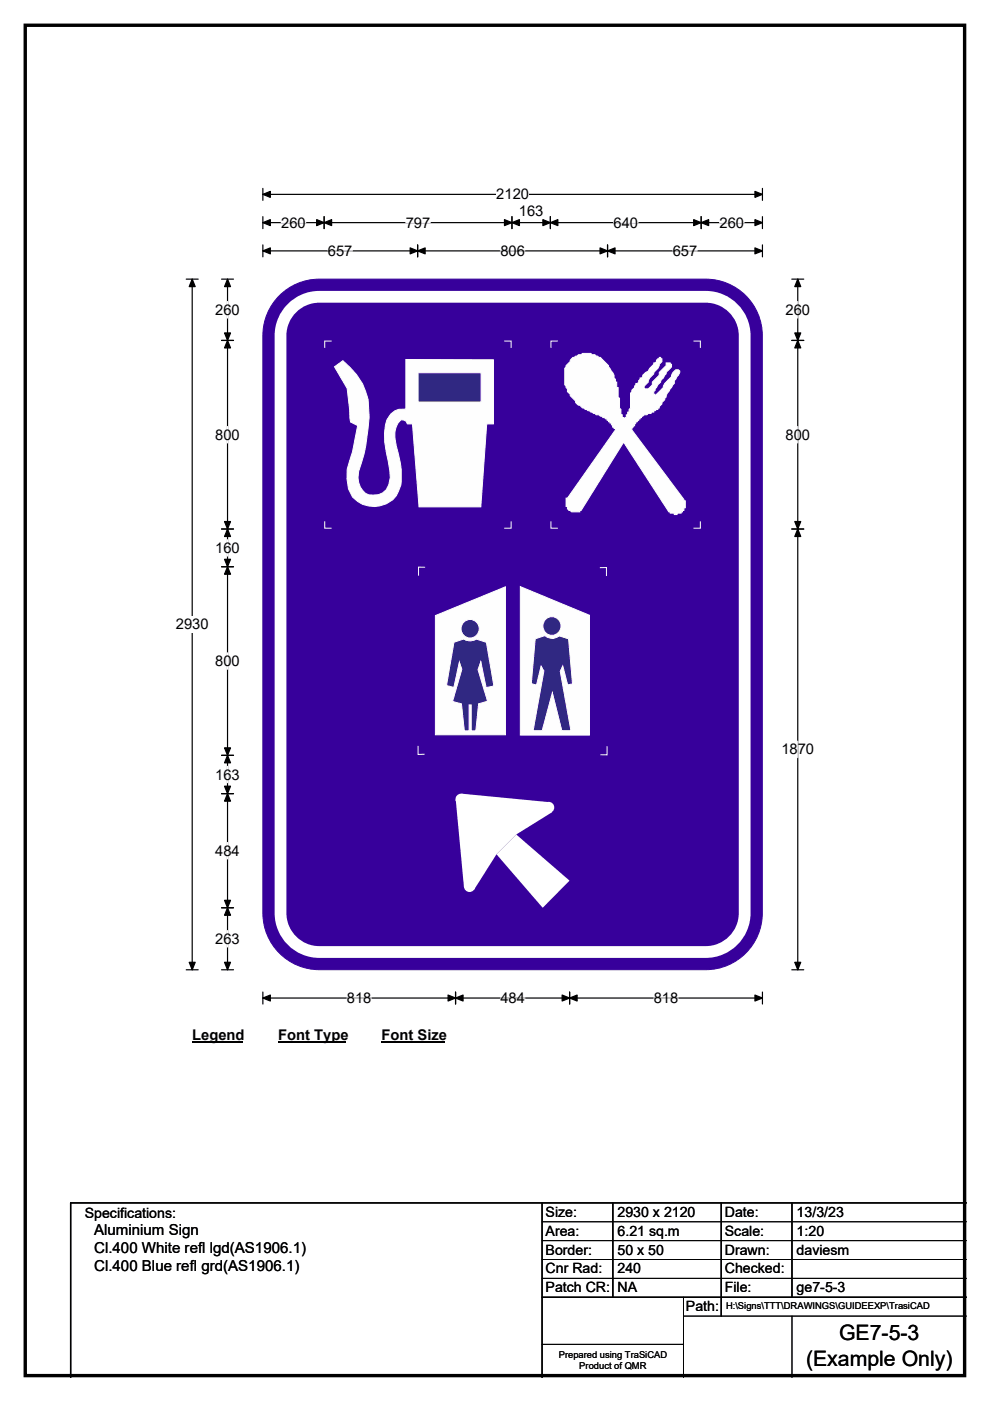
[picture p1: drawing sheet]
<svg xmlns="http://www.w3.org/2000/svg" width="210mm" height="297mm" viewBox="0 0 210 297" stroke-linecap="round" stroke-linejoin="round" font-family="sans-serif">
<path d="M5.4 5.4h199.2v286.3h-199.2z" fill="none" stroke="#000" stroke-width=".72"/>
<path d="M55.8 39.9v2.6M161.7 39.9v2.6M55.8 41.2h105.9" fill="none" stroke="#000" stroke-width=".25"/>
<path d="M55.8 41.2l1.5-.6v1.2zM160.1 40.6l1.6 .6-1.6 .6z" fill="#000" stroke="#000" stroke-width=".25"/>
<path d="M105.3 39.5h6.9v3.5h-6.9z" fill="#fff"/>
<g fill="none" stroke="#000" stroke-width=".25">
<path d="M39.5 59.2h2.5M40.8 59.2v146.4M55.8 47.2h105.9M55.8 45.9v2.6M55.8 51.9v2.6M55.8 53.2h105.9M68.7 45.9v2.6M88.6 51.9v2.6M108.6 45.9v2.6M116.7 45.9v2.6M128.9 51.9v2.6M148.7 45.9v2.6"/>
<path d="M161.7 45.9v2.6M161.7 51.9v2.6M39.5 205.6h2.5M55.8 210.3v2.6M55.8 211.6h105.9M96.6 210.3v2.6M120.8 210.3v2.6M161.7 210.3v2.6"/>
</g>
<g fill="#000" stroke="#000" stroke-width=".25">
<path d="M40.8 59.2l.6 1.6h-1.3zM55.8 47.2l1.5-.6v1.2zM55.8 53.2l1.5-.6v1.2zM68.7 47.2l1.6-.6v1.2zM67.2 46.6l1.5 .6-1.5 .6zM88.6 53.2l1.6-.6v1.2zM87 52.6l1.6 .6-1.6 .6zM107 46.6l1.6 .6-1.6 .6zM108.6 47.2l1.6-.6v1.2zM115.1 46.6l1.6 .6-1.6 .6zM116.7 47.2l1.6-.6v1.2zM127.3 52.6l1.6 .6-1.6 .6z"/>
<path d="M128.9 53.2l1.6-.6v1.2zM147.1 46.6l1.6 .6-1.6 .6zM148.7 47.2l1.6-.6v1.2zM160.1 46.6l1.6 .6-1.6 .6zM160.1 52.6l1.6 .6-1.6 .6zM40.1 204h1.3l-.6 1.6zM55.8 211.6l1.5-.6v1.2zM96.6 211.6l1.6-.6v1.2zM95 211l1.6 .6-1.6 .6zM119.2 211l1.6 .6-1.6 .6zM120.8 211.6l1.6-.6v1.2zM160.1 211l1.6 .6-1.6 .6z"/>
</g>
<path d="M59.6 47.2h5.3M69.6 53.2h5.2M86.1 47.2h5.2M106.1 53.2h5.2M130.1 47.2h5.2M142.7 53.2h5.2M152.6 47.2h5.2M73.6 211.6h5.2M106.1 211.6h5.2M138.7 211.6h5.2" fill="none" stroke="#fff" stroke-width=".25"/>
<path d="M37.3 130.7h6.9v3.5h-6.9z" fill="#fff"/>
<g fill="none" stroke="#000" stroke-width=".25">
<path d="M47 59.2h2.5M48.3 59.2v146.4M167.9 59.2h2.6M169.2 59.2v146.4M47 72.2h2.5M167.9 72.2h2.6M47 112.2h2.5M167.9 112.2h2.6M47 120.2h2.5M47 160.1h2.5M47 168.3h2.5M47 192.5h2.5"/>
<path d="M47 205.6h2.5M167.9 205.6h2.6"/>
</g>
<g fill="#000" stroke="#000" stroke-width=".25">
<path d="M48.3 59.2l.6 1.6h-1.3zM169.2 59.2l.6 1.6h-1.2zM48.3 72.2l.6 1.6h-1.3zM47.6 70.6h1.3l-.6 1.6zM169.2 72.2l.6 1.6h-1.2zM168.6 70.6h1.2l-.6 1.6zM47.6 110.6h1.3l-.6 1.6zM48.3 112.2l.6 1.5h-1.3zM168.6 110.6h1.2l-.6 1.6zM169.2 112.2l.6 1.5h-1.2zM47.6 118.6h1.3l-.6 1.6zM48.3 120.2l.6 1.6h-1.3z"/>
<path d="M47.6 158.6h1.3l-.6 1.5zM48.3 160.1l.6 1.6h-1.3zM47.6 166.7h1.3l-.6 1.6zM48.3 168.3l.6 1.6h-1.3zM47.6 190.9h1.3l-.6 1.6zM48.3 192.5l.6 1.6h-1.3zM47.6 204h1.3l-.6 1.6zM168.6 204h1.2l-.6 1.6z"/>
</g>
<path d="M48.3 63.9v3.5M169.2 63.9v3.5M48.3 90.4v3.5M169.2 90.4v3.5M48.3 114.4v3.5M48.3 138.4v3.5M169.2 157.1v3.5M48.3 162.5v3.4M48.3 178.6v3.5M48.3 197.3v3.5" fill="none" stroke="#fff" stroke-width=".25"/>
<path d="M40.8 217.6h10.7v3.5h-10.7z" fill="#fff"/>
<path d="M40.8 220.9h10.7" fill="none" stroke="#000" stroke-width=".32"/>
<path d="M59 217.6h14.4v3.5h-14.4z" fill="#fff"/>
<path d="M59 220.9h14.4" fill="none" stroke="#000" stroke-width=".32"/>
<path d="M80.9 217.6h13.5v3.5h-13.5z" fill="#fff"/>
<path d="M80.9 220.9h13.5" fill="none" stroke="#000" stroke-width=".32"/>
<path d="M59.3 62.7a11.9 11.9 0 0 1 8.4-3.5h82a12 12 0 0 1 12 12v122.4a12 12 0 0 1-12 12h-82a12 12 0 0 1-11.9-12v-122.4a11.9 11.9 0 0 1 3.5-8.5z" fill-rule="evenodd" fill="#37009b" stroke="#37009b" stroke-width=".21"/>
<path d="M61.9 65.3a8.2 8.2 0 0 1 5.8-2.4h82a8.2 8.2 0 0 1 8.2 8.3v122.4a8.3 8.3 0 0 1-8.2 8.2h-82a8.2 8.2 0 0 1-8.2-8.2v-122.4a8.2 8.2 0 0 1 2.4-5.9z" fill="none" stroke="#fff" stroke-width="2.5"/>
<g fill="#fff">
<path d="M105.3 181.1l4.2-4.2 11.3 9.8-5.7 5.8z"/>
<path d="M97.9 168.3l18.6 1.8 .6 2.1-7.6 4.7-4.2 4.2-4.7 7.5-2.2-.5-1.7-18.5z" fill-rule="evenodd"/>
<circle cx="116.4" cy="171.2" r="1.19"/>
<circle cx="97.8" cy="169.5" r="1.19"/>
<circle cx="99.6" cy="187.9" r="1.19"/>
</g>
<path d="M70.3 72.3h-1.4v1.5M107 72.3h1.4v1.5M68.9 110.5v1.5h1.4M108.4 110.5v1.5h-1.4" fill="none" stroke="#fefefe" stroke-width=".21"/>
<path d="M71 77.8l1.7-1.3a14.8 14.8 0 0 1 5.4 8.2 36 36 0 0 1-2 15.2 4.1 4.1 0 0 0 2.1 5 3.6 3.6 0 0 0 4.6-3.7l-.1-1.4a42 42 0 0 1-1.1-8 5 5 0 0 1 2.2-4.7l.8-.3 1.5-.1v-10.5l18.6 .1v13.6h-1.5l-1.2 17.6h-13.1l-1.4-17.6h-1.1l-.3-.6-.5-.3h-.6a4.3 4.3 0 0 0-1.2 3.8l.2 1.7a20.3 20.3 0 0 1 1 8.3 5.9 5.9 0 0 1-9.1 3.5l-1.1-.9a8.9 8.9 0 0 1-.7-7.5l.7-2.1 1.1-5.6-1.5-.7-.8-7.1z" fill-rule="evenodd" fill="#fefefe" stroke="#fefefe" stroke-width=".21"/>
<path d="M88.7 79h13.3v6.2h-13.3z" fill-rule="evenodd" fill="#302882" stroke="#fefefe" stroke-width=".21"/>
<path d="M121.2 76.1l1.5-.9h.6l.2-.3h1.8l.3 .3h.6l.2 .3 .9 .3 1.8 1.7v.3l.3 .3a3.4 3.4 0 0 1 .8 2l.3 .3v.6h.3v1.2h.3v2l.3 .3v2l.3 .3v1.1h.3v.6h.3v.3h.3v-.3h.2v-.6h.3v-.5h.3v-.6l.3-.3v-3.2h.3v-.6l.6-.5 .3-.9h.3l.3-.3 .3-.9h.3l.2-.3v-.3l1.2-.8 .3-.6 .9-.9v-.3h.3l.5-.8h.3v-.3h.3v.3h.3v.6l-.6 .5-.3 .9-.8 .9v.3l-.3 .2a2 2 0 0 0-.9 1.5l-.9 .9v.5h.9l.3-.2 .6-.6v-.6l1.4-1.5v-.5l1.5-1.5v-.6h.9v.3h.2v.6l-1.1 1.2v.3l-1.2 1.4v.3l-1.1 1.4v.3l-.3 .3v.6h.3v.3h.2v-.3l1.5-1.4a4.8 4.8 0 0 1 1.7-2.4 1.45 1.45 0 0 1 1.5-1.4l.3 .3v.3l-1.2 1.7v.6l-1.4 2-.3 .9-.3 .3v.3l-.6 .5v.3l-.6 .6v.3h-.3v.3l-.8 .3v.3h-.6v.3h-.6l-.3 .2h-.6l-.3 .3h-.2v.3h-.3v.3h-.3v.3h-.3v.3h-.3l-.3 .9h-.3l-.3 .8 11.1 14.8v.3h.3v1.5h-.3v.5h-.3v.3h-.3v.3h-.9v.3h-.6v-.3h-.8v-.3h-.3l-9.6-14.8-9 14.5h-.3v.3h-1.8l-.3-.3h-.3v-.3h-.2v-.5h-.3v-1.8h.3l10.1-14.5v-.3h-.3v-.2h-.3l-.2-.9h-.3v-.3h-.3v-.3h-.3v-.3l-.9-.3-.9-.6h-.6l-.2-.2-.9-.3-.3-.3-.9-.3-.3-.3h-.3l-.5-.6a1 1 0 0 1-.9-.9l-1.2-1.1v-.3l-.5-.6v-.6l-.6-.8v-3.5l.3-.3v-.3l.8-.8v-.3z" fill-rule="evenodd" fill="#fefefe"/>
<path d="M118.3 72.3h-1.4v1.5M121.2 76.1l1.5-.9h.6l.2-.3h1.8l.3 .3h.6l.2 .3 .9 .3 1.8 1.7v.3l.3 .3a3.4 3.4 0 0 1 .8 2l.3 .3v.6h.3v1.2h.3v2l.3 .3v2l.3 .3v1.1h.3v.6h.3v.3h.3v-.3h.2v-.6h.3v-.5h.3v-.6l.3-.3v-3.2h.3v-.6l.6-.5 .3-.9h.3l.3-.3 .3-.9h.3l.2-.3v-.3l1.2-.8 .3-.6 .9-.9v-.3h.3l.5-.8h.3v-.3h.3v.3h.3v.6l-.6 .5-.3 .9-.8 .9v.3l-.3 .2a2 2 0 0 0-.9 1.5l-.9 .9v.5h.9l.3-.2 .6-.6v-.6l1.4-1.5v-.5l1.5-1.5v-.6h.9v.3h.2v.6l-1.1 1.2v.3l-1.2 1.4v.3l-1.1 1.4v.3l-.3 .3v.6h.3v.3h.2v-.3l1.5-1.4a4.8 4.8 0 0 1 1.7-2.4 1.45 1.45 0 0 1 1.5-1.4l.3 .3v.3l-1.2 1.7v.6l-1.4 2-.3 .9-.3 .3v.3l-.6 .5v.3l-.6 .6v.3h-.3v.3l-.8 .3v.3h-.6v.3h-.6l-.3 .2h-.6l-.3 .3h-.2v.3h-.3v.3h-.3v.3h-.3v.3h-.3l-.3 .9h-.3l-.3 .8 11.1 14.8v.3h.3v1.5h-.3v.5h-.3v.3h-.3v.3h-.9v.3h-.6v-.3h-.8v-.3h-.3l-9.6-14.8-9 14.5h-.3v.3h-1.8l-.3-.3h-.3v-.3h-.2v-.5h-.3v-1.8h.3l10.1-14.5v-.3h-.3v-.2h-.3l-.2-.9h-.3v-.3h-.3v-.3h-.3v-.3l-.9-.3-.9-.6h-.6l-.2-.2-.9-.3-.3-.3-.9-.3-.3-.3h-.3l-.5-.6a1 1 0 0 1-.9-.9l-1.2-1.1v-.3l-.5-.6v-.6l-.6-.8v-3.5l.3-.3v-.3l.8-.8v-.3zM147.1 72.3h1.4v1.5M116.9 110.5v1.5h1.4M148.5 110.5v1.5h-1.4M90.2 120.3l-1.4-.1v1.8M127.2 120.4l1.4-.1v1.8M88.7 158.1v1.9l1.4-.1M128.8 158.2v1.8h-1.5" fill="none" stroke="#fefefe" stroke-width=".21"/>
<g fill="#fefefe" stroke="#fefefe" stroke-width=".21">
<path d="M92.4 130.5l14.8-6.1v31.4h-14.8z" fill-rule="evenodd"/>
<path d="M110.4 124.4l14.6 6.1v25.4h-14.6z" fill-rule="evenodd"/>
</g>
<g fill="#302882" stroke="#fefefe" stroke-width=".21">
<path d="M96.3 136.2l2.1-.7 .8 .3a2.66 2.66 0 0 0 1.8-.3l2.2 .7 1.6 9.2-1.7 .4-1.1-5.5-.6 1.7 2 6.7-1.9 .5-.6 5.8h-1v-5.5h-.4v5.5h-1l-.6-5.8-1.9-.5 2-6.8-.6-1.6-1.1 5.5-1.6-.4z" fill-rule="evenodd"/>
<path d="M113.5 135.4l2.1-.6a2.47 2.47 0 0 0 3.1 0l1.9 .7 .8 9.5-1 .2-1-4-.6 1.1 2.3 12.6h-1.9l-2-8-2.2 8h-1.9l2.3-12.6-.6-1.1-1 4-1.1-.3z" fill-rule="evenodd"/>
<circle cx="99.7" cy="133.3" r="1.95"/>
<circle cx="117.1" cy="132.8" r="1.95"/>
</g>
<path d="M115 255v37M130 255v20M153 255v24M168 255v20M205 255h-190v37M115 275h90" fill="none" stroke="#000" stroke-width=".3"/>
<path d="M115 259h90M115 263h90M115 267h90M115 271h90M145 279h60M145 275v17M168 279v13M115 285h30" fill="none" stroke="#000" stroke-width=".21"/>
<g font-size="4.5">
<text x="178" y="284.2">GE7-5-3</text>
<text x="171" y="289.6">(Example Only)</text>
</g>
<g font-size="3.2">
<text x="20" y="261.9">Aluminium Sign</text>
<text x="20" y="265.7">Cl.400 White refl lgd(AS1906.1)</text>
<text x="20" y="269.6">Cl.400 Blue refl grd(AS1906.1)</text>
</g>
<g font-size="3.1">
<text x="105.3" y="42.3">2120</text>
<text x="110.1" y="45.8">163</text>
<text x="59.6" y="48.3">260</text>
<text x="86.1" y="48.3">797</text>
<text x="130.1" y="48.3">640</text>
<text x="152.6" y="48.3">260</text>
<text x="69.6" y="54.3">657</text>
<text x="106.1" y="54.3">806</text>
<text x="142.7" y="54.3">657</text>
<text x="45.7" y="66.7">260</text>
<text x="166.6" y="66.7">260</text>
<text x="45.7" y="93.2">800</text>
<text x="166.6" y="93.2">800</text>
<text x="45.7" y="117.2">160</text>
<text x="37.3" y="133.5">2930</text>
<text x="45.7" y="141.2">800</text>
<text x="165.7" y="159.9">1870</text>
<text x="45.7" y="165.3">163</text>
<text x="45.7" y="181.4">484</text>
<text x="45.7" y="200.1">263</text>
<text x="73.6" y="212.7">818</text>
<text x="106.1" y="212.7">484</text>
<text x="138.7" y="212.7">818</text>
<text x="40.8" y="220.4">Legend</text>
<text x="59" y="220.4">Font Type</text>
<text x="80.9" y="220.4">Font Size</text>
</g>
<g font-size="3">
<text x="115.7" y="258">Size:</text>
<text x="131" y="258">2930 x 2120</text>
<text x="153.7" y="258">Date:</text>
<text x="169" y="258">13/3/23</text>
<text x="18" y="258.2">Specifications:</text>
<text x="115.7" y="262">Area:</text>
<text x="131" y="262">6.21 sq.m</text>
<text x="153.7" y="262">Scale:</text>
<text x="169" y="262">1:20</text>
<text x="115.7" y="266">Border:</text>
<text x="115.7" y="270">Cnr Rad:</text>
<text x="131" y="266">50 x 50</text>
<text x="131" y="270">240</text>
<text x="153.7" y="266">Drawn:</text>
<text x="153.7" y="270">Checked:</text>
<text x="169" y="266">daviesm</text>
<text x="115.7" y="274">Patch CR:</text>
<text x="131" y="274">NA</text>
<text x="153.7" y="274">File:</text>
<text x="169" y="274">ge7-5-3</text>
<text x="145.5" y="278">Path:</text>
</g>
<g font-size="2">
<text x="154" y="277.6">H:\Signs\TTT\DRAWINGS\GUIDEEXP\TrasiCAD</text>
<text x="118.5" y="287.8">Prepared using TraSiCAD</text>
<text x="122.9" y="290.2">Product of QMR</text>
</g>
</svg>
